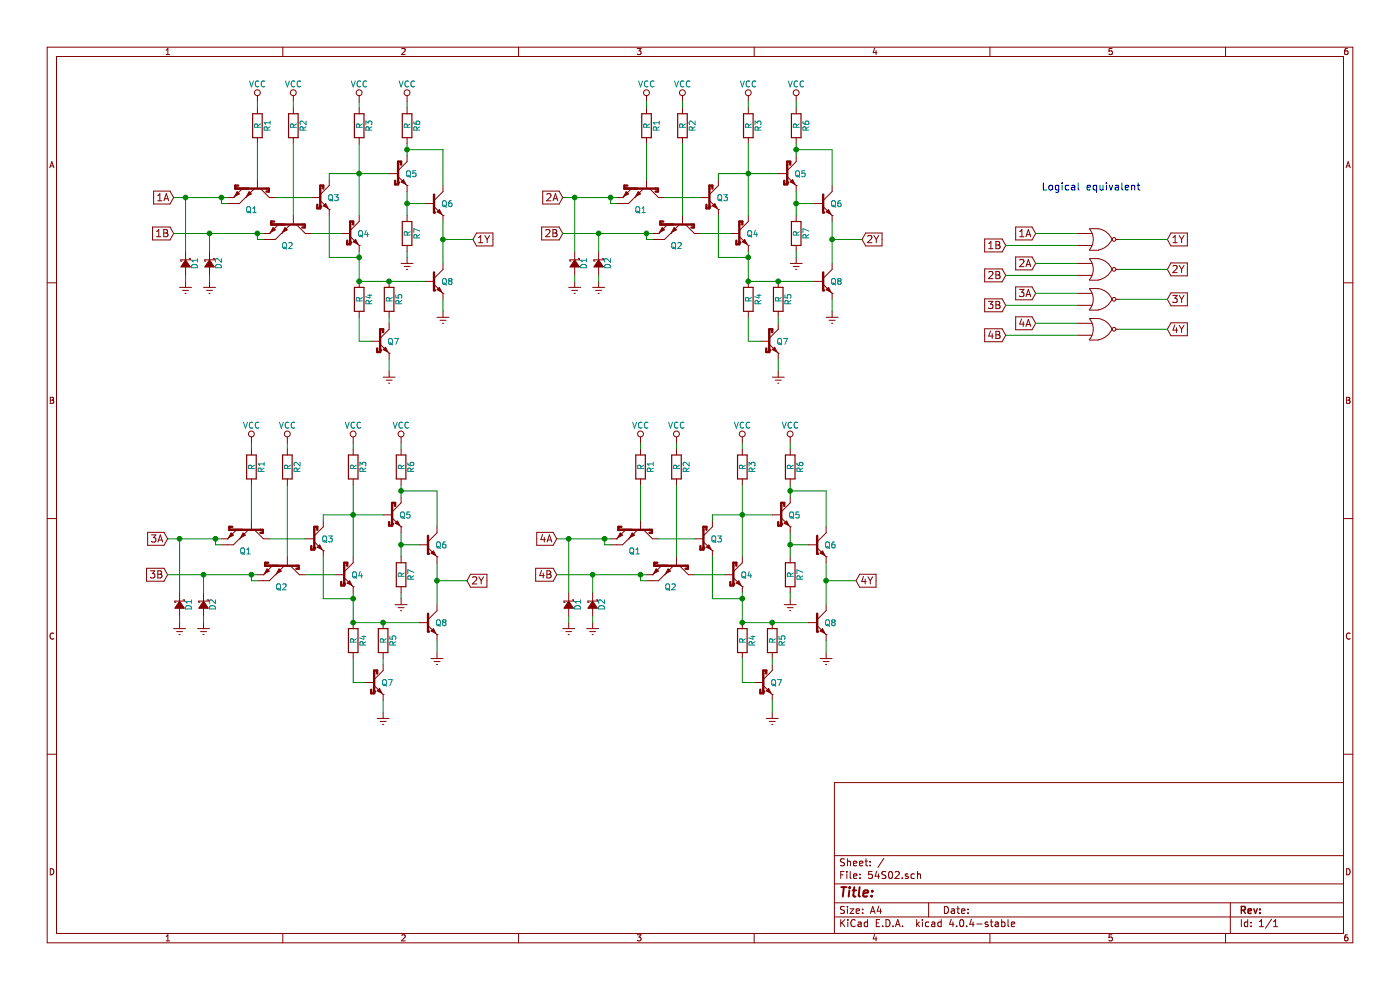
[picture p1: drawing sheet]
EESchema Schematic File Version 2
LIBS:power
LIBS:device
LIBS:transistors
LIBS:conn
LIBS:linear
LIBS:regul
LIBS:74xx
LIBS:cmos4000
LIBS:adc-dac
LIBS:memory
LIBS:xilinx
LIBS:microcontrollers
LIBS:dsp
LIBS:microchip
LIBS:analog_switches
LIBS:motorola
LIBS:texas
LIBS:intel
LIBS:audio
LIBS:interface
LIBS:digital-audio
LIBS:philips
LIBS:display
LIBS:cypress
LIBS:siliconi
LIBS:opto
LIBS:atmel
LIBS:contrib
LIBS:valves
LIBS:project5474
EELAYER 25 0
EELAYER END
$Descr A4 11693 8268
encoding utf-8
Sheet 1 1
Title ""
Date ""
Rev ""
Comp ""
Comment1 ""
Comment2 ""
Comment3 ""
Comment4 ""
$EndDescr
$Comp
L Q_NPN_SCHOTKKY_double_emitter Q1
U 1 1
P 2150 1550
F 0 "Q1" V 2350 1550 50  0000 R CNN
F 1 "Q_NPN_SCHOTKKY_double_emitter" H 2480 1880 50  0001 R CNN
F 2 "" H 2350 1650 50  0000 C CNN
F 3 "" H 2150 1550 50  0000 C CNN
	1    2150 1550
	0    1    1    0   
$EndComp
$Comp
L Q_NPN_SCHOTKKY_double_emitter Q2
U 1 1
P 2450 1850
F 0 "Q2" V 2650 1850 50  0000 R CNN
F 1 "Q_NPN_SCHOTKKY_double_emitter" H 2780 2180 50  0001 R CNN
F 2 "" H 2650 1950 50  0000 C CNN
F 3 "" H 2450 1850 50  0000 C CNN
	1    2450 1850
	0    1    1    0   
$EndComp
Wire Wire Line
	1450 1650 1900 1650
Wire Wire Line
	1900 1700 1850 1700
Wire Wire Line
	1850 1700 1850 1650
Connection ~ 1850 1650
Text GLabel 1450 1950 0    60   Input ~ 0
1B
Wire Wire Line
	1450 1950 2200 1950
Wire Wire Line
	2200 2000 2150 2000
Wire Wire Line
	2150 2000 2150 1950
Connection ~ 2150 1950
$Comp
L R R1
U 1 1
P 2150 1050
F 0 "R1" V 2230 1050 50  0000 C CNN
F 1 "R" V 2150 1050 50  0000 C CNN
F 2 "" V 2080 1050 50  0000 C CNN
F 3 "" H 2150 1050 50  0000 C CNN
	1    2150 1050
	1    0    0    -1  
$EndComp
$Comp
L R R2
U 1 1
P 2450 1050
F 0 "R2" V 2530 1050 50  0000 C CNN
F 1 "R" V 2450 1050 50  0000 C CNN
F 2 "" V 2380 1050 50  0000 C CNN
F 3 "" H 2450 1050 50  0000 C CNN
	1    2450 1050
	1    0    0    -1  
$EndComp
$Comp
L VCC #PWR?
U 1 1
P 2150 850
F 0 "#PWR?" H 2150 700 50  0001 C CNN
F 1 "VCC" H 2150 1000 50  0000 C CNN
F 2 "" H 2150 850 50  0000 C CNN
F 3 "" H 2150 850 50  0000 C CNN
	1    2150 850 
	1    0    0    -1  
$EndComp
Wire Wire Line
	2150 850  2150 900 
$Comp
L VCC #PWR?
U 1 1
P 2450 850
F 0 "#PWR?" H 2450 700 50  0001 C CNN
F 1 "VCC" H 2450 1000 50  0000 C CNN
F 2 "" H 2450 850 50  0000 C CNN
F 3 "" H 2450 850 50  0000 C CNN
	1    2450 850 
	1    0    0    -1  
$EndComp
Wire Wire Line
	2450 850  2450 900 
Wire Wire Line
	2150 1200 2150 1500
Wire Wire Line
	2450 1200 2450 1800
$Comp
L Q_NPN_SCHOTTKY Q4
U 1 1
P 2900 1950
F 0 "Q4" H 3085 1950 50  0000 R CNN
F 1 "Q_NPN_SCHOTTKY" H 3350 1605 50  0001 R CNN
F 2 "" H 3100 2050 50  0000 C CNN
F 3 "" H 2900 1950 50  0000 C CNN
	1    2900 1950
	1    0    0    -1  
$EndComp
$Comp
L Q_NPN_SCHOTTKY Q3
U 1 1
P 2650 1650
F 0 "Q3" H 2835 1650 50  0000 R CNN
F 1 "Q_NPN_SCHOTTKY" H 3100 1305 50  0001 R CNN
F 2 "" H 2850 1750 50  0000 C CNN
F 3 "" H 2650 1650 50  0000 C CNN
	1    2650 1650
	1    0    0    -1  
$EndComp
$Comp
L R R3
U 1 1
P 3000 1050
F 0 "R3" V 3080 1050 50  0000 C CNN
F 1 "R" V 3000 1050 50  0000 C CNN
F 2 "" V 2930 1050 50  0000 C CNN
F 3 "" H 3000 1050 50  0000 C CNN
	1    3000 1050
	1    0    0    -1  
$EndComp
$Comp
L VCC #PWR?
U 1 1
P 3000 850
F 0 "#PWR?" H 3000 700 50  0001 C CNN
F 1 "VCC" H 3000 1000 50  0000 C CNN
F 2 "" H 3000 850 50  0000 C CNN
F 3 "" H 3000 850 50  0000 C CNN
	1    3000 850 
	1    0    0    -1  
$EndComp
Wire Wire Line
	3000 850  3000 900 
Wire Wire Line
	2750 1450 3250 1450
Wire Wire Line
	2850 1950 2600 1950
Wire Wire Line
	3000 2100 3000 2350
Wire Wire Line
	3000 2150 2750 2150
Wire Wire Line
	3000 1200 3000 1800
$Comp
L Q_NPN_SCHOTTKY Q7
U 1 1
P 3150 2850
F 0 "Q7" H 3335 2850 50  0000 R CNN
F 1 "Q_NPN_SCHOTTKY" H 3600 2505 50  0001 R CNN
F 2 "" H 3350 2950 50  0000 C CNN
F 3 "" H 3150 2850 50  0000 C CNN
	1    3150 2850
	1    0    0    -1  
$EndComp
$Comp
L R R5
U 1 1
P 3250 2500
F 0 "R5" V 3330 2500 50  0000 C CNN
F 1 "R" V 3250 2500 50  0000 C CNN
F 2 "" V 3180 2500 50  0000 C CNN
F 3 "" H 3250 2500 50  0000 C CNN
	1    3250 2500
	1    0    0    -1  
$EndComp
$Comp
L R R4
U 1 1
P 3000 2500
F 0 "R4" V 3080 2500 50  0000 C CNN
F 1 "R" V 3000 2500 50  0000 C CNN
F 2 "" V 2930 2500 50  0000 C CNN
F 3 "" H 3000 2500 50  0000 C CNN
	1    3000 2500
	1    0    0    -1  
$EndComp
Wire Wire Line
	3000 2650 3000 2850
Wire Wire Line
	3000 2850 3100 2850
Wire Wire Line
	3250 2650 3250 2700
Wire Wire Line
	3000 2350 3550 2350
$Comp
L Q_NPN Q8
U 1 1
P 3600 2350
F 0 "Q8" H 3785 2350 50  0000 R CNN
F 1 "Q_NPN" H 4200 2300 50  0001 R CNN
F 2 "" H 3800 2450 50  0000 C CNN
F 3 "" H 3600 2350 50  0000 C CNN
	1    3600 2350
	1    0    0    -1  
$EndComp
$Comp
L GNDREF #PWR?
U 1 1
P 3250 3100
F 0 "#PWR?" H 3250 2850 50  0001 C CNN
F 1 "GNDREF" H 3250 2950 50  0001 C CNN
F 2 "" H 3250 3100 50  0000 C CNN
F 3 "" H 3250 3100 50  0000 C CNN
	1    3250 3100
	1    0    0    -1  
$EndComp
Wire Wire Line
	3250 3100 3250 3000
Connection ~ 3250 2350
$Comp
L GNDREF #PWR?
U 1 1
P 3700 2600
F 0 "#PWR?" H 3700 2350 50  0001 C CNN
F 1 "GNDREF" H 3700 2450 50  0001 C CNN
F 2 "" H 3700 2600 50  0000 C CNN
F 3 "" H 3700 2600 50  0000 C CNN
	1    3700 2600
	1    0    0    -1  
$EndComp
Wire Wire Line
	3700 2500 3700 2600
$Comp
L Q_NPN_SCHOTTKY Q5
U 1 1
P 3300 1450
F 0 "Q5" H 3485 1450 50  0000 R CNN
F 1 "Q_NPN_SCHOTTKY" H 3750 1105 50  0001 R CNN
F 2 "" H 3500 1550 50  0000 C CNN
F 3 "" H 3300 1450 50  0000 C CNN
	1    3300 1450
	1    0    0    -1  
$EndComp
Wire Wire Line
	2300 1650 2600 1650
Wire Wire Line
	2750 1500 2750 1450
Connection ~ 3000 1450
Wire Wire Line
	2750 2150 2750 1800
Connection ~ 3000 2150
$Comp
L Q_NPN Q6
U 1 1
P 3600 1700
F 0 "Q6" H 3785 1700 50  0000 R CNN
F 1 "Q_NPN" H 4200 1650 50  0001 R CNN
F 2 "" H 3800 1800 50  0000 C CNN
F 3 "" H 3600 1700 50  0000 C CNN
	1    3600 1700
	1    0    0    -1  
$EndComp
$Comp
L R R7
U 1 1
P 3400 1950
F 0 "R7" V 3480 1950 50  0000 C CNN
F 1 "R" V 3400 1950 50  0000 C CNN
F 2 "" V 3330 1950 50  0000 C CNN
F 3 "" H 3400 1950 50  0000 C CNN
	1    3400 1950
	1    0    0    -1  
$EndComp
Wire Wire Line
	3400 1600 3400 1800
Wire Wire Line
	3550 1700 3400 1700
Connection ~ 3400 1700
$Comp
L GNDREF #PWR?
U 1 1
P 3400 2150
F 0 "#PWR?" H 3400 1900 50  0001 C CNN
F 1 "GNDREF" H 3400 2000 50  0001 C CNN
F 2 "" H 3400 2150 50  0000 C CNN
F 3 "" H 3400 2150 50  0000 C CNN
	1    3400 2150
	1    0    0    -1  
$EndComp
Wire Wire Line
	3400 2150 3400 2100
Wire Wire Line
	3700 1850 3700 2200
$Comp
L R R6
U 1 1
P 3400 1050
F 0 "R6" V 3480 1050 50  0000 C CNN
F 1 "R" V 3400 1050 50  0000 C CNN
F 2 "" V 3330 1050 50  0000 C CNN
F 3 "" H 3400 1050 50  0000 C CNN
	1    3400 1050
	1    0    0    -1  
$EndComp
$Comp
L VCC #PWR?
U 1 1
P 3400 850
F 0 "#PWR?" H 3400 700 50  0001 C CNN
F 1 "VCC" H 3400 1000 50  0000 C CNN
F 2 "" H 3400 850 50  0000 C CNN
F 3 "" H 3400 850 50  0000 C CNN
	1    3400 850 
	1    0    0    -1  
$EndComp
Wire Wire Line
	3400 850  3400 900 
Wire Wire Line
	3400 1200 3400 1300
Wire Wire Line
	3400 1250 3700 1250
Wire Wire Line
	3700 1250 3700 1550
Connection ~ 3400 1250
$Comp
L D_Schottky_Small D2
U 1 1
P 1750 2200
F 0 "D2" H 1700 2280 50  0000 L CNN
F 1 "D_Schottky_Small" H 1470 2120 50  0001 L CNN
F 2 "" V 1750 2200 50  0000 C CNN
F 3 "" V 1750 2200 50  0000 C CNN
	1    1750 2200
	0    1    1    0   
$EndComp
$Comp
L D_Schottky_Small D1
U 1 1
P 1550 2200
F 0 "D1" H 1500 2280 50  0000 L CNN
F 1 "D_Schottky_Small" H 1270 2120 50  0001 L CNN
F 2 "" V 1550 2200 50  0000 C CNN
F 3 "" V 1550 2200 50  0000 C CNN
	1    1550 2200
	0    1    1    0   
$EndComp
Wire Wire Line
	1550 2100 1550 1650
Connection ~ 1550 1650
Wire Wire Line
	1750 2100 1750 1950
Connection ~ 1750 1950
$Comp
L GNDREF #PWR?
U 1 1
P 1750 2350
F 0 "#PWR?" H 1750 2100 50  0001 C CNN
F 1 "GNDREF" H 1750 2200 50  0001 C CNN
F 2 "" H 1750 2350 50  0000 C CNN
F 3 "" H 1750 2350 50  0000 C CNN
	1    1750 2350
	1    0    0    -1  
$EndComp
Wire Wire Line
	1750 2350 1750 2300
$Comp
L GNDREF #PWR?
U 1 1
P 1550 2350
F 0 "#PWR?" H 1550 2100 50  0001 C CNN
F 1 "GNDREF" H 1550 2200 50  0001 C CNN
F 2 "" H 1550 2350 50  0000 C CNN
F 3 "" H 1550 2350 50  0000 C CNN
	1    1550 2350
	1    0    0    -1  
$EndComp
Wire Wire Line
	1550 2350 1550 2300
Text GLabel 1450 1650 0    60   Input ~ 0
1A
Text GLabel 3950 2000 2    60   Input ~ 0
1Y
Wire Wire Line
	3950 2000 3700 2000
Connection ~ 3700 2000
Connection ~ 3000 2350
$Comp
L Q_NPN_SCHOTKKY_double_emitter Q1
U 1 1
P 2100 4400
F 0 "Q1" V 2300 4400 50  0000 R CNN
F 1 "Q_NPN_SCHOTKKY_double_emitter" H 2430 4730 50  0001 R CNN
F 2 "" H 2300 4500 50  0000 C CNN
F 3 "" H 2100 4400 50  0000 C CNN
	1    2100 4400
	0    1    1    0   
$EndComp
$Comp
L Q_NPN_SCHOTKKY_double_emitter Q2
U 1 1
P 2400 4700
F 0 "Q2" V 2600 4700 50  0000 R CNN
F 1 "Q_NPN_SCHOTKKY_double_emitter" H 2730 5030 50  0001 R CNN
F 2 "" H 2600 4800 50  0000 C CNN
F 3 "" H 2400 4700 50  0000 C CNN
	1    2400 4700
	0    1    1    0   
$EndComp
Wire Wire Line
	1400 4500 1850 4500
Wire Wire Line
	1850 4550 1800 4550
Wire Wire Line
	1800 4550 1800 4500
Connection ~ 1800 4500
Text GLabel 1400 4800 0    60   Input ~ 0
3B
Wire Wire Line
	1400 4800 2150 4800
Wire Wire Line
	2150 4850 2100 4850
Wire Wire Line
	2100 4850 2100 4800
Connection ~ 2100 4800
$Comp
L R R1
U 1 1
P 2100 3900
F 0 "R1" V 2180 3900 50  0000 C CNN
F 1 "R" V 2100 3900 50  0000 C CNN
F 2 "" V 2030 3900 50  0000 C CNN
F 3 "" H 2100 3900 50  0000 C CNN
	1    2100 3900
	1    0    0    -1  
$EndComp
$Comp
L R R2
U 1 1
P 2400 3900
F 0 "R2" V 2480 3900 50  0000 C CNN
F 1 "R" V 2400 3900 50  0000 C CNN
F 2 "" V 2330 3900 50  0000 C CNN
F 3 "" H 2400 3900 50  0000 C CNN
	1    2400 3900
	1    0    0    -1  
$EndComp
$Comp
L VCC #PWR?
U 1 1
P 2100 3700
F 0 "#PWR?" H 2100 3550 50  0001 C CNN
F 1 "VCC" H 2100 3850 50  0000 C CNN
F 2 "" H 2100 3700 50  0000 C CNN
F 3 "" H 2100 3700 50  0000 C CNN
	1    2100 3700
	1    0    0    -1  
$EndComp
Wire Wire Line
	2100 3700 2100 3750
$Comp
L VCC #PWR?
U 1 1
P 2400 3700
F 0 "#PWR?" H 2400 3550 50  0001 C CNN
F 1 "VCC" H 2400 3850 50  0000 C CNN
F 2 "" H 2400 3700 50  0000 C CNN
F 3 "" H 2400 3700 50  0000 C CNN
	1    2400 3700
	1    0    0    -1  
$EndComp
Wire Wire Line
	2400 3700 2400 3750
Wire Wire Line
	2100 4050 2100 4350
Wire Wire Line
	2400 4050 2400 4650
$Comp
L Q_NPN_SCHOTTKY Q4
U 1 1
P 2850 4800
F 0 "Q4" H 3035 4800 50  0000 R CNN
F 1 "Q_NPN_SCHOTTKY" H 3300 4455 50  0001 R CNN
F 2 "" H 3050 4900 50  0000 C CNN
F 3 "" H 2850 4800 50  0000 C CNN
	1    2850 4800
	1    0    0    -1  
$EndComp
$Comp
L Q_NPN_SCHOTTKY Q3
U 1 1
P 2600 4500
F 0 "Q3" H 2785 4500 50  0000 R CNN
F 1 "Q_NPN_SCHOTTKY" H 3050 4155 50  0001 R CNN
F 2 "" H 2800 4600 50  0000 C CNN
F 3 "" H 2600 4500 50  0000 C CNN
	1    2600 4500
	1    0    0    -1  
$EndComp
$Comp
L R R3
U 1 1
P 2950 3900
F 0 "R3" V 3030 3900 50  0000 C CNN
F 1 "R" V 2950 3900 50  0000 C CNN
F 2 "" V 2880 3900 50  0000 C CNN
F 3 "" H 2950 3900 50  0000 C CNN
	1    2950 3900
	1    0    0    -1  
$EndComp
$Comp
L VCC #PWR?
U 1 1
P 2950 3700
F 0 "#PWR?" H 2950 3550 50  0001 C CNN
F 1 "VCC" H 2950 3850 50  0000 C CNN
F 2 "" H 2950 3700 50  0000 C CNN
F 3 "" H 2950 3700 50  0000 C CNN
	1    2950 3700
	1    0    0    -1  
$EndComp
Wire Wire Line
	2950 3700 2950 3750
Wire Wire Line
	2700 4300 3200 4300
Wire Wire Line
	2800 4800 2550 4800
Wire Wire Line
	2950 4950 2950 5200
Wire Wire Line
	2950 5000 2700 5000
Wire Wire Line
	2950 4050 2950 4650
$Comp
L Q_NPN_SCHOTTKY Q7
U 1 1
P 3100 5700
F 0 "Q7" H 3285 5700 50  0000 R CNN
F 1 "Q_NPN_SCHOTTKY" H 3550 5355 50  0001 R CNN
F 2 "" H 3300 5800 50  0000 C CNN
F 3 "" H 3100 5700 50  0000 C CNN
	1    3100 5700
	1    0    0    -1  
$EndComp
$Comp
L R R5
U 1 1
P 3200 5350
F 0 "R5" V 3280 5350 50  0000 C CNN
F 1 "R" V 3200 5350 50  0000 C CNN
F 2 "" V 3130 5350 50  0000 C CNN
F 3 "" H 3200 5350 50  0000 C CNN
	1    3200 5350
	1    0    0    -1  
$EndComp
$Comp
L R R4
U 1 1
P 2950 5350
F 0 "R4" V 3030 5350 50  0000 C CNN
F 1 "R" V 2950 5350 50  0000 C CNN
F 2 "" V 2880 5350 50  0000 C CNN
F 3 "" H 2950 5350 50  0000 C CNN
	1    2950 5350
	1    0    0    -1  
$EndComp
Wire Wire Line
	2950 5500 2950 5700
Wire Wire Line
	2950 5700 3050 5700
Wire Wire Line
	3200 5500 3200 5550
Wire Wire Line
	2950 5200 3500 5200
$Comp
L Q_NPN Q8
U 1 1
P 3550 5200
F 0 "Q8" H 3735 5200 50  0000 R CNN
F 1 "Q_NPN" H 4150 5150 50  0001 R CNN
F 2 "" H 3750 5300 50  0000 C CNN
F 3 "" H 3550 5200 50  0000 C CNN
	1    3550 5200
	1    0    0    -1  
$EndComp
$Comp
L GNDREF #PWR?
U 1 1
P 3200 5950
F 0 "#PWR?" H 3200 5700 50  0001 C CNN
F 1 "GNDREF" H 3200 5800 50  0001 C CNN
F 2 "" H 3200 5950 50  0000 C CNN
F 3 "" H 3200 5950 50  0000 C CNN
	1    3200 5950
	1    0    0    -1  
$EndComp
Wire Wire Line
	3200 5950 3200 5850
Connection ~ 3200 5200
$Comp
L GNDREF #PWR?
U 1 1
P 3650 5450
F 0 "#PWR?" H 3650 5200 50  0001 C CNN
F 1 "GNDREF" H 3650 5300 50  0001 C CNN
F 2 "" H 3650 5450 50  0000 C CNN
F 3 "" H 3650 5450 50  0000 C CNN
	1    3650 5450
	1    0    0    -1  
$EndComp
Wire Wire Line
	3650 5350 3650 5450
$Comp
L Q_NPN_SCHOTTKY Q5
U 1 1
P 3250 4300
F 0 "Q5" H 3435 4300 50  0000 R CNN
F 1 "Q_NPN_SCHOTTKY" H 3700 3955 50  0001 R CNN
F 2 "" H 3450 4400 50  0000 C CNN
F 3 "" H 3250 4300 50  0000 C CNN
	1    3250 4300
	1    0    0    -1  
$EndComp
Wire Wire Line
	2250 4500 2550 4500
Wire Wire Line
	2700 4350 2700 4300
Connection ~ 2950 4300
Wire Wire Line
	2700 5000 2700 4650
Connection ~ 2950 5000
$Comp
L Q_NPN Q6
U 1 1
P 3550 4550
F 0 "Q6" H 3735 4550 50  0000 R CNN
F 1 "Q_NPN" H 4150 4500 50  0001 R CNN
F 2 "" H 3750 4650 50  0000 C CNN
F 3 "" H 3550 4550 50  0000 C CNN
	1    3550 4550
	1    0    0    -1  
$EndComp
$Comp
L R R7
U 1 1
P 3350 4800
F 0 "R7" V 3430 4800 50  0000 C CNN
F 1 "R" V 3350 4800 50  0000 C CNN
F 2 "" V 3280 4800 50  0000 C CNN
F 3 "" H 3350 4800 50  0000 C CNN
	1    3350 4800
	1    0    0    -1  
$EndComp
Wire Wire Line
	3350 4450 3350 4650
Wire Wire Line
	3500 4550 3350 4550
Connection ~ 3350 4550
$Comp
L GNDREF #PWR?
U 1 1
P 3350 5000
F 0 "#PWR?" H 3350 4750 50  0001 C CNN
F 1 "GNDREF" H 3350 4850 50  0001 C CNN
F 2 "" H 3350 5000 50  0000 C CNN
F 3 "" H 3350 5000 50  0000 C CNN
	1    3350 5000
	1    0    0    -1  
$EndComp
Wire Wire Line
	3350 5000 3350 4950
Wire Wire Line
	3650 4700 3650 5050
$Comp
L R R6
U 1 1
P 3350 3900
F 0 "R6" V 3430 3900 50  0000 C CNN
F 1 "R" V 3350 3900 50  0000 C CNN
F 2 "" V 3280 3900 50  0000 C CNN
F 3 "" H 3350 3900 50  0000 C CNN
	1    3350 3900
	1    0    0    -1  
$EndComp
$Comp
L VCC #PWR?
U 1 1
P 3350 3700
F 0 "#PWR?" H 3350 3550 50  0001 C CNN
F 1 "VCC" H 3350 3850 50  0000 C CNN
F 2 "" H 3350 3700 50  0000 C CNN
F 3 "" H 3350 3700 50  0000 C CNN
	1    3350 3700
	1    0    0    -1  
$EndComp
Wire Wire Line
	3350 3700 3350 3750
Wire Wire Line
	3350 4050 3350 4150
Wire Wire Line
	3350 4100 3650 4100
Wire Wire Line
	3650 4100 3650 4400
Connection ~ 3350 4100
$Comp
L D_Schottky_Small D2
U 1 1
P 1700 5050
F 0 "D2" H 1650 5130 50  0000 L CNN
F 1 "D_Schottky_Small" H 1420 4970 50  0001 L CNN
F 2 "" V 1700 5050 50  0000 C CNN
F 3 "" V 1700 5050 50  0000 C CNN
	1    1700 5050
	0    1    1    0   
$EndComp
$Comp
L D_Schottky_Small D1
U 1 1
P 1500 5050
F 0 "D1" H 1450 5130 50  0000 L CNN
F 1 "D_Schottky_Small" H 1220 4970 50  0001 L CNN
F 2 "" V 1500 5050 50  0000 C CNN
F 3 "" V 1500 5050 50  0000 C CNN
	1    1500 5050
	0    1    1    0   
$EndComp
Wire Wire Line
	1500 4950 1500 4500
Connection ~ 1500 4500
Wire Wire Line
	1700 4950 1700 4800
Connection ~ 1700 4800
$Comp
L GNDREF #PWR?
U 1 1
P 1700 5200
F 0 "#PWR?" H 1700 4950 50  0001 C CNN
F 1 "GNDREF" H 1700 5050 50  0001 C CNN
F 2 "" H 1700 5200 50  0000 C CNN
F 3 "" H 1700 5200 50  0000 C CNN
	1    1700 5200
	1    0    0    -1  
$EndComp
Wire Wire Line
	1700 5200 1700 5150
$Comp
L GNDREF #PWR?
U 1 1
P 1500 5200
F 0 "#PWR?" H 1500 4950 50  0001 C CNN
F 1 "GNDREF" H 1500 5050 50  0001 C CNN
F 2 "" H 1500 5200 50  0000 C CNN
F 3 "" H 1500 5200 50  0000 C CNN
	1    1500 5200
	1    0    0    -1  
$EndComp
Wire Wire Line
	1500 5200 1500 5150
Text GLabel 1400 4500 0    60   Input ~ 0
3A
Text GLabel 3900 4850 2    60   Input ~ 0
2Y
Wire Wire Line
	3900 4850 3650 4850
Connection ~ 3650 4850
Connection ~ 2950 5200
$Comp
L Q_NPN_SCHOTKKY_double_emitter Q1
U 1 1
P 5400 1550
F 0 "Q1" V 5600 1550 50  0000 R CNN
F 1 "Q_NPN_SCHOTKKY_double_emitter" H 5730 1880 50  0001 R CNN
F 2 "" H 5600 1650 50  0000 C CNN
F 3 "" H 5400 1550 50  0000 C CNN
	1    5400 1550
	0    1    1    0   
$EndComp
$Comp
L Q_NPN_SCHOTKKY_double_emitter Q2
U 1 1
P 5700 1850
F 0 "Q2" V 5900 1850 50  0000 R CNN
F 1 "Q_NPN_SCHOTKKY_double_emitter" H 6030 2180 50  0001 R CNN
F 2 "" H 5900 1950 50  0000 C CNN
F 3 "" H 5700 1850 50  0000 C CNN
	1    5700 1850
	0    1    1    0   
$EndComp
Wire Wire Line
	4700 1650 5150 1650
Wire Wire Line
	5150 1700 5100 1700
Wire Wire Line
	5100 1700 5100 1650
Connection ~ 5100 1650
Text GLabel 4700 1950 0    60   Input ~ 0
2B
Wire Wire Line
	4700 1950 5450 1950
Wire Wire Line
	5450 2000 5400 2000
Wire Wire Line
	5400 2000 5400 1950
Connection ~ 5400 1950
$Comp
L R R1
U 1 1
P 5400 1050
F 0 "R1" V 5480 1050 50  0000 C CNN
F 1 "R" V 5400 1050 50  0000 C CNN
F 2 "" V 5330 1050 50  0000 C CNN
F 3 "" H 5400 1050 50  0000 C CNN
	1    5400 1050
	1    0    0    -1  
$EndComp
$Comp
L R R2
U 1 1
P 5700 1050
F 0 "R2" V 5780 1050 50  0000 C CNN
F 1 "R" V 5700 1050 50  0000 C CNN
F 2 "" V 5630 1050 50  0000 C CNN
F 3 "" H 5700 1050 50  0000 C CNN
	1    5700 1050
	1    0    0    -1  
$EndComp
$Comp
L VCC #PWR?
U 1 1
P 5400 850
F 0 "#PWR?" H 5400 700 50  0001 C CNN
F 1 "VCC" H 5400 1000 50  0000 C CNN
F 2 "" H 5400 850 50  0000 C CNN
F 3 "" H 5400 850 50  0000 C CNN
	1    5400 850 
	1    0    0    -1  
$EndComp
Wire Wire Line
	5400 850  5400 900 
$Comp
L VCC #PWR?
U 1 1
P 5700 850
F 0 "#PWR?" H 5700 700 50  0001 C CNN
F 1 "VCC" H 5700 1000 50  0000 C CNN
F 2 "" H 5700 850 50  0000 C CNN
F 3 "" H 5700 850 50  0000 C CNN
	1    5700 850 
	1    0    0    -1  
$EndComp
Wire Wire Line
	5700 850  5700 900 
Wire Wire Line
	5400 1200 5400 1500
Wire Wire Line
	5700 1200 5700 1800
$Comp
L Q_NPN_SCHOTTKY Q4
U 1 1
P 6150 1950
F 0 "Q4" H 6335 1950 50  0000 R CNN
F 1 "Q_NPN_SCHOTTKY" H 6600 1605 50  0001 R CNN
F 2 "" H 6350 2050 50  0000 C CNN
F 3 "" H 6150 1950 50  0000 C CNN
	1    6150 1950
	1    0    0    -1  
$EndComp
$Comp
L Q_NPN_SCHOTTKY Q3
U 1 1
P 5900 1650
F 0 "Q3" H 6085 1650 50  0000 R CNN
F 1 "Q_NPN_SCHOTTKY" H 6350 1305 50  0001 R CNN
F 2 "" H 6100 1750 50  0000 C CNN
F 3 "" H 5900 1650 50  0000 C CNN
	1    5900 1650
	1    0    0    -1  
$EndComp
$Comp
L R R3
U 1 1
P 6250 1050
F 0 "R3" V 6330 1050 50  0000 C CNN
F 1 "R" V 6250 1050 50  0000 C CNN
F 2 "" V 6180 1050 50  0000 C CNN
F 3 "" H 6250 1050 50  0000 C CNN
	1    6250 1050
	1    0    0    -1  
$EndComp
$Comp
L VCC #PWR?
U 1 1
P 6250 850
F 0 "#PWR?" H 6250 700 50  0001 C CNN
F 1 "VCC" H 6250 1000 50  0000 C CNN
F 2 "" H 6250 850 50  0000 C CNN
F 3 "" H 6250 850 50  0000 C CNN
	1    6250 850 
	1    0    0    -1  
$EndComp
Wire Wire Line
	6250 850  6250 900 
Wire Wire Line
	6000 1450 6500 1450
Wire Wire Line
	6100 1950 5850 1950
Wire Wire Line
	6250 2100 6250 2350
Wire Wire Line
	6250 2150 6000 2150
Wire Wire Line
	6250 1200 6250 1800
$Comp
L Q_NPN_SCHOTTKY Q7
U 1 1
P 6400 2850
F 0 "Q7" H 6585 2850 50  0000 R CNN
F 1 "Q_NPN_SCHOTTKY" H 6850 2505 50  0001 R CNN
F 2 "" H 6600 2950 50  0000 C CNN
F 3 "" H 6400 2850 50  0000 C CNN
	1    6400 2850
	1    0    0    -1  
$EndComp
$Comp
L R R5
U 1 1
P 6500 2500
F 0 "R5" V 6580 2500 50  0000 C CNN
F 1 "R" V 6500 2500 50  0000 C CNN
F 2 "" V 6430 2500 50  0000 C CNN
F 3 "" H 6500 2500 50  0000 C CNN
	1    6500 2500
	1    0    0    -1  
$EndComp
$Comp
L R R4
U 1 1
P 6250 2500
F 0 "R4" V 6330 2500 50  0000 C CNN
F 1 "R" V 6250 2500 50  0000 C CNN
F 2 "" V 6180 2500 50  0000 C CNN
F 3 "" H 6250 2500 50  0000 C CNN
	1    6250 2500
	1    0    0    -1  
$EndComp
Wire Wire Line
	6250 2650 6250 2850
Wire Wire Line
	6250 2850 6350 2850
Wire Wire Line
	6500 2650 6500 2700
Wire Wire Line
	6250 2350 6800 2350
$Comp
L Q_NPN Q8
U 1 1
P 6850 2350
F 0 "Q8" H 7035 2350 50  0000 R CNN
F 1 "Q_NPN" H 7450 2300 50  0001 R CNN
F 2 "" H 7050 2450 50  0000 C CNN
F 3 "" H 6850 2350 50  0000 C CNN
	1    6850 2350
	1    0    0    -1  
$EndComp
$Comp
L GNDREF #PWR?
U 1 1
P 6500 3100
F 0 "#PWR?" H 6500 2850 50  0001 C CNN
F 1 "GNDREF" H 6500 2950 50  0001 C CNN
F 2 "" H 6500 3100 50  0000 C CNN
F 3 "" H 6500 3100 50  0000 C CNN
	1    6500 3100
	1    0    0    -1  
$EndComp
Wire Wire Line
	6500 3100 6500 3000
Connection ~ 6500 2350
$Comp
L GNDREF #PWR?
U 1 1
P 6950 2600
F 0 "#PWR?" H 6950 2350 50  0001 C CNN
F 1 "GNDREF" H 6950 2450 50  0001 C CNN
F 2 "" H 6950 2600 50  0000 C CNN
F 3 "" H 6950 2600 50  0000 C CNN
	1    6950 2600
	1    0    0    -1  
$EndComp
Wire Wire Line
	6950 2500 6950 2600
$Comp
L Q_NPN_SCHOTTKY Q5
U 1 1
P 6550 1450
F 0 "Q5" H 6735 1450 50  0000 R CNN
F 1 "Q_NPN_SCHOTTKY" H 7000 1105 50  0001 R CNN
F 2 "" H 6750 1550 50  0000 C CNN
F 3 "" H 6550 1450 50  0000 C CNN
	1    6550 1450
	1    0    0    -1  
$EndComp
Wire Wire Line
	5550 1650 5850 1650
Wire Wire Line
	6000 1500 6000 1450
Connection ~ 6250 1450
Wire Wire Line
	6000 2150 6000 1800
Connection ~ 6250 2150
$Comp
L Q_NPN Q6
U 1 1
P 6850 1700
F 0 "Q6" H 7035 1700 50  0000 R CNN
F 1 "Q_NPN" H 7450 1650 50  0001 R CNN
F 2 "" H 7050 1800 50  0000 C CNN
F 3 "" H 6850 1700 50  0000 C CNN
	1    6850 1700
	1    0    0    -1  
$EndComp
$Comp
L R R7
U 1 1
P 6650 1950
F 0 "R7" V 6730 1950 50  0000 C CNN
F 1 "R" V 6650 1950 50  0000 C CNN
F 2 "" V 6580 1950 50  0000 C CNN
F 3 "" H 6650 1950 50  0000 C CNN
	1    6650 1950
	1    0    0    -1  
$EndComp
Wire Wire Line
	6650 1600 6650 1800
Wire Wire Line
	6800 1700 6650 1700
Connection ~ 6650 1700
$Comp
L GNDREF #PWR?
U 1 1
P 6650 2150
F 0 "#PWR?" H 6650 1900 50  0001 C CNN
F 1 "GNDREF" H 6650 2000 50  0001 C CNN
F 2 "" H 6650 2150 50  0000 C CNN
F 3 "" H 6650 2150 50  0000 C CNN
	1    6650 2150
	1    0    0    -1  
$EndComp
Wire Wire Line
	6650 2150 6650 2100
Wire Wire Line
	6950 1850 6950 2200
$Comp
L R R6
U 1 1
P 6650 1050
F 0 "R6" V 6730 1050 50  0000 C CNN
F 1 "R" V 6650 1050 50  0000 C CNN
F 2 "" V 6580 1050 50  0000 C CNN
F 3 "" H 6650 1050 50  0000 C CNN
	1    6650 1050
	1    0    0    -1  
$EndComp
$Comp
L VCC #PWR?
U 1 1
P 6650 850
F 0 "#PWR?" H 6650 700 50  0001 C CNN
F 1 "VCC" H 6650 1000 50  0000 C CNN
F 2 "" H 6650 850 50  0000 C CNN
F 3 "" H 6650 850 50  0000 C CNN
	1    6650 850 
	1    0    0    -1  
$EndComp
Wire Wire Line
	6650 850  6650 900 
Wire Wire Line
	6650 1200 6650 1300
Wire Wire Line
	6650 1250 6950 1250
Wire Wire Line
	6950 1250 6950 1550
Connection ~ 6650 1250
$Comp
L D_Schottky_Small D2
U 1 1
P 5000 2200
F 0 "D2" H 4950 2280 50  0000 L CNN
F 1 "D_Schottky_Small" H 4720 2120 50  0001 L CNN
F 2 "" V 5000 2200 50  0000 C CNN
F 3 "" V 5000 2200 50  0000 C CNN
	1    5000 2200
	0    1    1    0   
$EndComp
$Comp
L D_Schottky_Small D1
U 1 1
P 4800 2200
F 0 "D1" H 4750 2280 50  0000 L CNN
F 1 "D_Schottky_Small" H 4520 2120 50  0001 L CNN
F 2 "" V 4800 2200 50  0000 C CNN
F 3 "" V 4800 2200 50  0000 C CNN
	1    4800 2200
	0    1    1    0   
$EndComp
Wire Wire Line
	4800 2100 4800 1650
Connection ~ 4800 1650
Wire Wire Line
	5000 2100 5000 1950
Connection ~ 5000 1950
$Comp
L GNDREF #PWR?
U 1 1
P 5000 2350
F 0 "#PWR?" H 5000 2100 50  0001 C CNN
F 1 "GNDREF" H 5000 2200 50  0001 C CNN
F 2 "" H 5000 2350 50  0000 C CNN
F 3 "" H 5000 2350 50  0000 C CNN
	1    5000 2350
	1    0    0    -1  
$EndComp
Wire Wire Line
	5000 2350 5000 2300
$Comp
L GNDREF #PWR?
U 1 1
P 4800 2350
F 0 "#PWR?" H 4800 2100 50  0001 C CNN
F 1 "GNDREF" H 4800 2200 50  0001 C CNN
F 2 "" H 4800 2350 50  0000 C CNN
F 3 "" H 4800 2350 50  0000 C CNN
	1    4800 2350
	1    0    0    -1  
$EndComp
Wire Wire Line
	4800 2350 4800 2300
Text GLabel 4700 1650 0    60   Input ~ 0
2A
Text GLabel 7200 2000 2    60   Input ~ 0
2Y
Wire Wire Line
	7200 2000 6950 2000
Connection ~ 6950 2000
Connection ~ 6250 2350
$Comp
L Q_NPN_SCHOTKKY_double_emitter Q1
U 1 1
P 5350 4400
F 0 "Q1" V 5550 4400 50  0000 R CNN
F 1 "Q_NPN_SCHOTKKY_double_emitter" H 5680 4730 50  0001 R CNN
F 2 "" H 5550 4500 50  0000 C CNN
F 3 "" H 5350 4400 50  0000 C CNN
	1    5350 4400
	0    1    1    0   
$EndComp
$Comp
L Q_NPN_SCHOTKKY_double_emitter Q2
U 1 1
P 5650 4700
F 0 "Q2" V 5850 4700 50  0000 R CNN
F 1 "Q_NPN_SCHOTKKY_double_emitter" H 5980 5030 50  0001 R CNN
F 2 "" H 5850 4800 50  0000 C CNN
F 3 "" H 5650 4700 50  0000 C CNN
	1    5650 4700
	0    1    1    0   
$EndComp
Wire Wire Line
	4650 4500 5100 4500
Wire Wire Line
	5100 4550 5050 4550
Wire Wire Line
	5050 4550 5050 4500
Connection ~ 5050 4500
Text GLabel 4650 4800 0    60   Input ~ 0
4B
Wire Wire Line
	4650 4800 5400 4800
Wire Wire Line
	5400 4850 5350 4850
Wire Wire Line
	5350 4850 5350 4800
Connection ~ 5350 4800
$Comp
L R R1
U 1 1
P 5350 3900
F 0 "R1" V 5430 3900 50  0000 C CNN
F 1 "R" V 5350 3900 50  0000 C CNN
F 2 "" V 5280 3900 50  0000 C CNN
F 3 "" H 5350 3900 50  0000 C CNN
	1    5350 3900
	1    0    0    -1  
$EndComp
$Comp
L R R2
U 1 1
P 5650 3900
F 0 "R2" V 5730 3900 50  0000 C CNN
F 1 "R" V 5650 3900 50  0000 C CNN
F 2 "" V 5580 3900 50  0000 C CNN
F 3 "" H 5650 3900 50  0000 C CNN
	1    5650 3900
	1    0    0    -1  
$EndComp
$Comp
L VCC #PWR?
U 1 1
P 5350 3700
F 0 "#PWR?" H 5350 3550 50  0001 C CNN
F 1 "VCC" H 5350 3850 50  0000 C CNN
F 2 "" H 5350 3700 50  0000 C CNN
F 3 "" H 5350 3700 50  0000 C CNN
	1    5350 3700
	1    0    0    -1  
$EndComp
Wire Wire Line
	5350 3700 5350 3750
$Comp
L VCC #PWR?
U 1 1
P 5650 3700
F 0 "#PWR?" H 5650 3550 50  0001 C CNN
F 1 "VCC" H 5650 3850 50  0000 C CNN
F 2 "" H 5650 3700 50  0000 C CNN
F 3 "" H 5650 3700 50  0000 C CNN
	1    5650 3700
	1    0    0    -1  
$EndComp
Wire Wire Line
	5650 3700 5650 3750
Wire Wire Line
	5350 4050 5350 4350
Wire Wire Line
	5650 4050 5650 4650
$Comp
L Q_NPN_SCHOTTKY Q4
U 1 1
P 6100 4800
F 0 "Q4" H 6285 4800 50  0000 R CNN
F 1 "Q_NPN_SCHOTTKY" H 6550 4455 50  0001 R CNN
F 2 "" H 6300 4900 50  0000 C CNN
F 3 "" H 6100 4800 50  0000 C CNN
	1    6100 4800
	1    0    0    -1  
$EndComp
$Comp
L Q_NPN_SCHOTTKY Q3
U 1 1
P 5850 4500
F 0 "Q3" H 6035 4500 50  0000 R CNN
F 1 "Q_NPN_SCHOTTKY" H 6300 4155 50  0001 R CNN
F 2 "" H 6050 4600 50  0000 C CNN
F 3 "" H 5850 4500 50  0000 C CNN
	1    5850 4500
	1    0    0    -1  
$EndComp
$Comp
L R R3
U 1 1
P 6200 3900
F 0 "R3" V 6280 3900 50  0000 C CNN
F 1 "R" V 6200 3900 50  0000 C CNN
F 2 "" V 6130 3900 50  0000 C CNN
F 3 "" H 6200 3900 50  0000 C CNN
	1    6200 3900
	1    0    0    -1  
$EndComp
$Comp
L VCC #PWR?
U 1 1
P 6200 3700
F 0 "#PWR?" H 6200 3550 50  0001 C CNN
F 1 "VCC" H 6200 3850 50  0000 C CNN
F 2 "" H 6200 3700 50  0000 C CNN
F 3 "" H 6200 3700 50  0000 C CNN
	1    6200 3700
	1    0    0    -1  
$EndComp
Wire Wire Line
	6200 3700 6200 3750
Wire Wire Line
	5950 4300 6450 4300
Wire Wire Line
	6050 4800 5800 4800
Wire Wire Line
	6200 4950 6200 5200
Wire Wire Line
	6200 5000 5950 5000
Wire Wire Line
	6200 4050 6200 4650
$Comp
L Q_NPN_SCHOTTKY Q7
U 1 1
P 6350 5700
F 0 "Q7" H 6535 5700 50  0000 R CNN
F 1 "Q_NPN_SCHOTTKY" H 6800 5355 50  0001 R CNN
F 2 "" H 6550 5800 50  0000 C CNN
F 3 "" H 6350 5700 50  0000 C CNN
	1    6350 5700
	1    0    0    -1  
$EndComp
$Comp
L R R5
U 1 1
P 6450 5350
F 0 "R5" V 6530 5350 50  0000 C CNN
F 1 "R" V 6450 5350 50  0000 C CNN
F 2 "" V 6380 5350 50  0000 C CNN
F 3 "" H 6450 5350 50  0000 C CNN
	1    6450 5350
	1    0    0    -1  
$EndComp
$Comp
L R R4
U 1 1
P 6200 5350
F 0 "R4" V 6280 5350 50  0000 C CNN
F 1 "R" V 6200 5350 50  0000 C CNN
F 2 "" V 6130 5350 50  0000 C CNN
F 3 "" H 6200 5350 50  0000 C CNN
	1    6200 5350
	1    0    0    -1  
$EndComp
Wire Wire Line
	6200 5500 6200 5700
Wire Wire Line
	6200 5700 6300 5700
Wire Wire Line
	6450 5500 6450 5550
Wire Wire Line
	6200 5200 6750 5200
$Comp
L Q_NPN Q8
U 1 1
P 6800 5200
F 0 "Q8" H 6985 5200 50  0000 R CNN
F 1 "Q_NPN" H 7400 5150 50  0001 R CNN
F 2 "" H 7000 5300 50  0000 C CNN
F 3 "" H 6800 5200 50  0000 C CNN
	1    6800 5200
	1    0    0    -1  
$EndComp
$Comp
L GNDREF #PWR?
U 1 1
P 6450 5950
F 0 "#PWR?" H 6450 5700 50  0001 C CNN
F 1 "GNDREF" H 6450 5800 50  0001 C CNN
F 2 "" H 6450 5950 50  0000 C CNN
F 3 "" H 6450 5950 50  0000 C CNN
	1    6450 5950
	1    0    0    -1  
$EndComp
Wire Wire Line
	6450 5950 6450 5850
Connection ~ 6450 5200
$Comp
L GNDREF #PWR?
U 1 1
P 6900 5450
F 0 "#PWR?" H 6900 5200 50  0001 C CNN
F 1 "GNDREF" H 6900 5300 50  0001 C CNN
F 2 "" H 6900 5450 50  0000 C CNN
F 3 "" H 6900 5450 50  0000 C CNN
	1    6900 5450
	1    0    0    -1  
$EndComp
Wire Wire Line
	6900 5350 6900 5450
$Comp
L Q_NPN_SCHOTTKY Q5
U 1 1
P 6500 4300
F 0 "Q5" H 6685 4300 50  0000 R CNN
F 1 "Q_NPN_SCHOTTKY" H 6950 3955 50  0001 R CNN
F 2 "" H 6700 4400 50  0000 C CNN
F 3 "" H 6500 4300 50  0000 C CNN
	1    6500 4300
	1    0    0    -1  
$EndComp
Wire Wire Line
	5500 4500 5800 4500
Wire Wire Line
	5950 4350 5950 4300
Connection ~ 6200 4300
Wire Wire Line
	5950 5000 5950 4650
Connection ~ 6200 5000
$Comp
L Q_NPN Q6
U 1 1
P 6800 4550
F 0 "Q6" H 6985 4550 50  0000 R CNN
F 1 "Q_NPN" H 7400 4500 50  0001 R CNN
F 2 "" H 7000 4650 50  0000 C CNN
F 3 "" H 6800 4550 50  0000 C CNN
	1    6800 4550
	1    0    0    -1  
$EndComp
$Comp
L R R7
U 1 1
P 6600 4800
F 0 "R7" V 6680 4800 50  0000 C CNN
F 1 "R" V 6600 4800 50  0000 C CNN
F 2 "" V 6530 4800 50  0000 C CNN
F 3 "" H 6600 4800 50  0000 C CNN
	1    6600 4800
	1    0    0    -1  
$EndComp
Wire Wire Line
	6600 4450 6600 4650
Wire Wire Line
	6750 4550 6600 4550
Connection ~ 6600 4550
$Comp
L GNDREF #PWR?
U 1 1
P 6600 5000
F 0 "#PWR?" H 6600 4750 50  0001 C CNN
F 1 "GNDREF" H 6600 4850 50  0001 C CNN
F 2 "" H 6600 5000 50  0000 C CNN
F 3 "" H 6600 5000 50  0000 C CNN
	1    6600 5000
	1    0    0    -1  
$EndComp
Wire Wire Line
	6600 5000 6600 4950
Wire Wire Line
	6900 4700 6900 5050
$Comp
L R R6
U 1 1
P 6600 3900
F 0 "R6" V 6680 3900 50  0000 C CNN
F 1 "R" V 6600 3900 50  0000 C CNN
F 2 "" V 6530 3900 50  0000 C CNN
F 3 "" H 6600 3900 50  0000 C CNN
	1    6600 3900
	1    0    0    -1  
$EndComp
$Comp
L VCC #PWR?
U 1 1
P 6600 3700
F 0 "#PWR?" H 6600 3550 50  0001 C CNN
F 1 "VCC" H 6600 3850 50  0000 C CNN
F 2 "" H 6600 3700 50  0000 C CNN
F 3 "" H 6600 3700 50  0000 C CNN
	1    6600 3700
	1    0    0    -1  
$EndComp
Wire Wire Line
	6600 3700 6600 3750
Wire Wire Line
	6600 4050 6600 4150
Wire Wire Line
	6600 4100 6900 4100
Wire Wire Line
	6900 4100 6900 4400
Connection ~ 6600 4100
$Comp
L D_Schottky_Small D2
U 1 1
P 4950 5050
F 0 "D2" H 4900 5130 50  0000 L CNN
F 1 "D_Schottky_Small" H 4670 4970 50  0001 L CNN
F 2 "" V 4950 5050 50  0000 C CNN
F 3 "" V 4950 5050 50  0000 C CNN
	1    4950 5050
	0    1    1    0   
$EndComp
$Comp
L D_Schottky_Small D1
U 1 1
P 4750 5050
F 0 "D1" H 4700 5130 50  0000 L CNN
F 1 "D_Schottky_Small" H 4470 4970 50  0001 L CNN
F 2 "" V 4750 5050 50  0000 C CNN
F 3 "" V 4750 5050 50  0000 C CNN
	1    4750 5050
	0    1    1    0   
$EndComp
Wire Wire Line
	4750 4950 4750 4500
Connection ~ 4750 4500
Wire Wire Line
	4950 4950 4950 4800
Connection ~ 4950 4800
$Comp
L GNDREF #PWR?
U 1 1
P 4950 5200
F 0 "#PWR?" H 4950 4950 50  0001 C CNN
F 1 "GNDREF" H 4950 5050 50  0001 C CNN
F 2 "" H 4950 5200 50  0000 C CNN
F 3 "" H 4950 5200 50  0000 C CNN
	1    4950 5200
	1    0    0    -1  
$EndComp
Wire Wire Line
	4950 5200 4950 5150
$Comp
L GNDREF #PWR?
U 1 1
P 4750 5200
F 0 "#PWR?" H 4750 4950 50  0001 C CNN
F 1 "GNDREF" H 4750 5050 50  0001 C CNN
F 2 "" H 4750 5200 50  0000 C CNN
F 3 "" H 4750 5200 50  0000 C CNN
	1    4750 5200
	1    0    0    -1  
$EndComp
Wire Wire Line
	4750 5200 4750 5150
Text GLabel 4650 4500 0    60   Input ~ 0
4A
Text GLabel 7150 4850 2    60   Input ~ 0
4Y
Wire Wire Line
	7150 4850 6900 4850
Connection ~ 6900 4850
Connection ~ 6200 5200
$Comp
L NOR U?
U 1 1
P 9100 2150
F 0 "U?" H 9120 1970 60  0001 C CNN
F 1 "NOR" H 9110 2050 60  0001 C CNN
F 2 "" H 9100 2150 60  0001 C CNN
F 3 "" H 9100 2150 60  0001 C CNN
	1    9100 2150
	1    0    0    -1  
$EndComp
Text GLabel 8650 1950 0    60   Input ~ 0
1A
Text GLabel 8400 2050 0    60   Input ~ 0
1B
Wire Wire Line
	8650 1950 9000 1950
Wire Wire Line
	9000 2050 8400 2050
Text GLabel 9750 2000 2    60   Input ~ 0
1Y
Wire Wire Line
	9350 2000 9750 2000
$Comp
L NOR U?
U 1 1
P 9100 2400
F 0 "U?" H 9120 2220 60  0001 C CNN
F 1 "NOR" H 9110 2300 60  0001 C CNN
F 2 "" H 9100 2400 60  0001 C CNN
F 3 "" H 9100 2400 60  0001 C CNN
	1    9100 2400
	1    0    0    -1  
$EndComp
Text GLabel 8650 2200 0    60   Input ~ 0
2A
Text GLabel 8400 2300 0    60   Input ~ 0
2B
Wire Wire Line
	8650 2200 9000 2200
Wire Wire Line
	9000 2300 8400 2300
Text GLabel 9750 2250 2    60   Input ~ 0
2Y
Wire Wire Line
	9350 2250 9750 2250
$Comp
L NOR U?
U 1 1
P 9100 2650
F 0 "U?" H 9120 2470 60  0001 C CNN
F 1 "NOR" H 9110 2550 60  0001 C CNN
F 2 "" H 9100 2650 60  0001 C CNN
F 3 "" H 9100 2650 60  0001 C CNN
	1    9100 2650
	1    0    0    -1  
$EndComp
Text GLabel 8650 2450 0    60   Input ~ 0
3A
Text GLabel 8400 2550 0    60   Input ~ 0
3B
Wire Wire Line
	8650 2450 9000 2450
Wire Wire Line
	9000 2550 8400 2550
Text GLabel 9750 2500 2    60   Input ~ 0
3Y
Wire Wire Line
	9350 2500 9750 2500
$Comp
L NOR U?
U 1 1
P 9100 2900
F 0 "U?" H 9120 2720 60  0001 C CNN
F 1 "NOR" H 9110 2800 60  0001 C CNN
F 2 "" H 9100 2900 60  0001 C CNN
F 3 "" H 9100 2900 60  0001 C CNN
	1    9100 2900
	1    0    0    -1  
$EndComp
Text GLabel 8650 2700 0    60   Input ~ 0
4A
Text GLabel 8400 2800 0    60   Input ~ 0
4B
Wire Wire Line
	8650 2700 9000 2700
Wire Wire Line
	9000 2800 8400 2800
Text GLabel 9750 2750 2    60   Input ~ 0
4Y
Wire Wire Line
	9350 2750 9750 2750
Text Notes 8700 1600 0    60   ~ 0
Logical equivalent
$EndSCHEMATC
